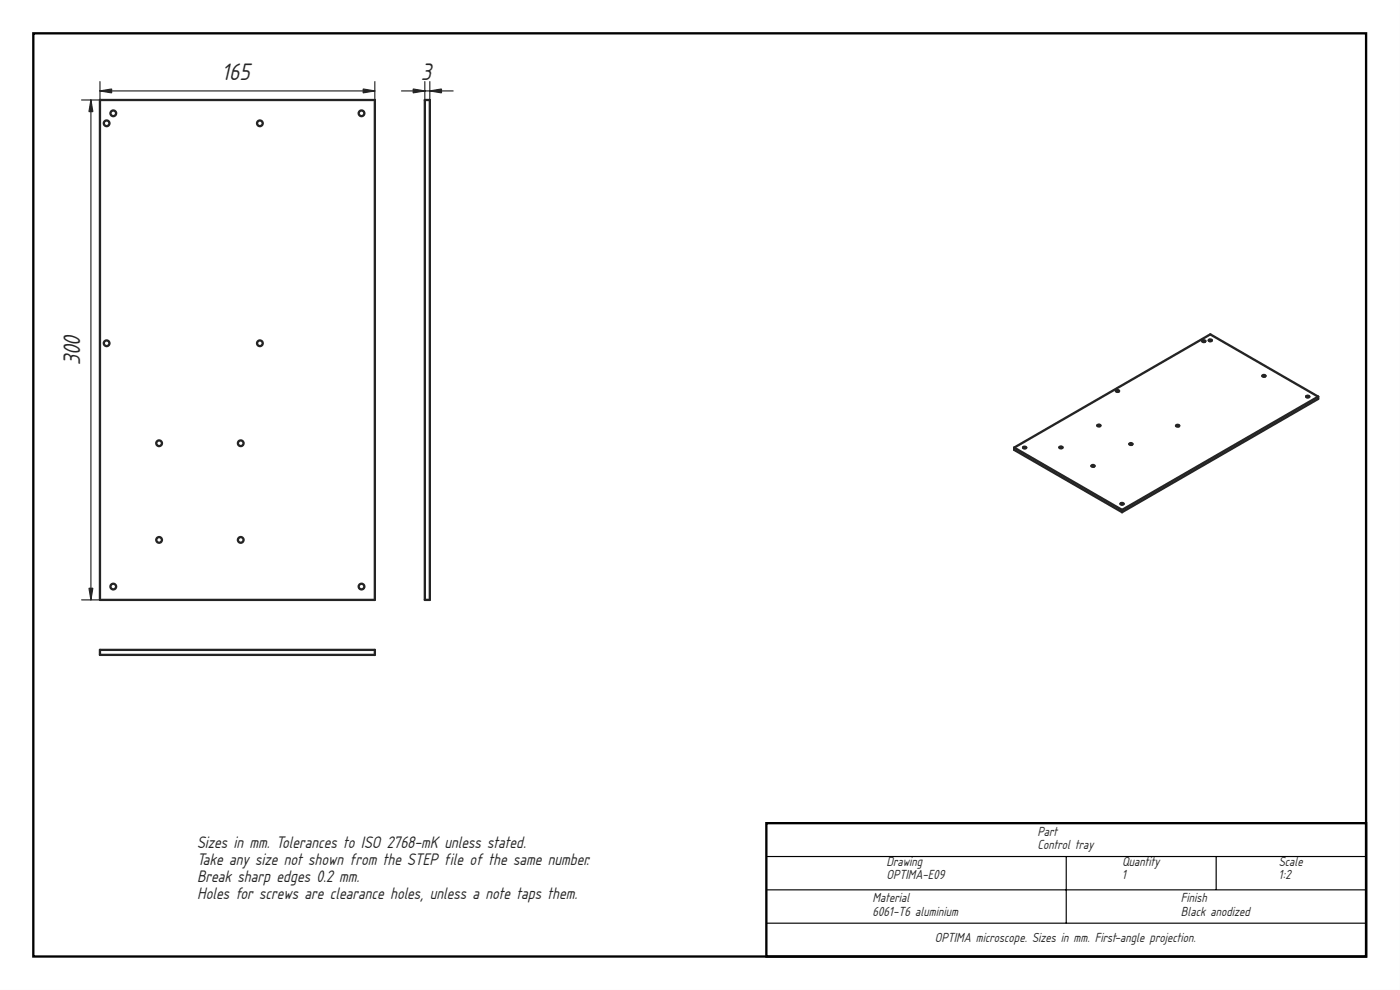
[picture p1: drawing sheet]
<svg xmlns="http://www.w3.org/2000/svg" width="420mm" height="297mm" viewBox="0 0 420 297" stroke-linecap="round" stroke-linejoin="round" font-family="sans-serif">
<path d="M0 0h420v297h-420zM0 0v297h420v-297z" fill="#000"/>
<path d="M10 10h400v277h-400zM230 247h180v40h-180z" fill="none" stroke="#000" stroke-width=".7" stroke-linecap="butt"/>
<path d="M230 257h180M320 257v20M365 257v10M230 267h180M230 277h180" fill="none" stroke="#000" stroke-width=".35"/>
<g fill="#fff">
<path d="M30 30h82.5v150h-82.5z" fill-rule="evenodd"/>
<circle cx="108.5" cy="34" r=".85"/>
<circle cx="108.5" cy="176" r=".85"/>
<circle cx="34" cy="34" r=".85"/>
<circle cx="78" cy="37" r=".85"/>
<circle cx="47.7" cy="162" r=".85"/>
<circle cx="32" cy="103" r=".85"/>
<circle cx="72.2" cy="133" r=".85"/>
<circle cx="72.2" cy="162" r=".85"/>
<circle cx="78" cy="103" r=".85"/>
<circle cx="34" cy="176" r=".85"/>
<circle cx="32" cy="37" r=".85"/>
<circle cx="47.7" cy="133" r=".85"/>
</g>
<g fill="none" stroke="#212529" stroke-width=".7">
<path d="M30 30h82.5v150h-82.5z"/>
<circle cx="32" cy="37" r=".85"/>
<circle cx="34" cy="34" r=".85"/>
<circle cx="78" cy="37" r=".85"/>
<circle cx="108.5" cy="34" r=".85"/>
<circle cx="32" cy="103" r=".85"/>
<circle cx="78" cy="103" r=".85"/>
<circle cx="47.7" cy="133" r=".85"/>
<circle cx="72.2" cy="133" r=".85"/>
<circle cx="34" cy="176" r=".85"/>
<circle cx="47.7" cy="162" r=".85"/>
<circle cx="72.2" cy="162" r=".85"/>
<circle cx="108.5" cy="176" r=".85"/>
</g>
<path d="M24.5 30h5.6M27.3 30v150M30 27.3h82.5M30 24.5v155.5M112.5 24.5v155.5M24.5 180h5.6" fill="none" stroke="#212529" stroke-width=".35"/>
<g fill="#212529" stroke="#212529" stroke-width=".35">
<path d="M109 26.7l3.5 .6-3.5 .6z"/>
<path d="M30 27.3l3.5-.6v1.2z"/>
<path d="M26.7 176.5h1.2l-.6 3.5z"/>
<path d="M27.3 30l.6 3.5h-1.2z"/>
</g>
<path d="M30 195h82.5v1.5h-82.5z" fill-rule="evenodd" fill="#fff"/>
<path d="M30 195h82.5v1.5h-82.5z" fill="none" stroke="#212529" stroke-width=".7"/>
<path d="M127.5 30h1.5v150h-1.5z" fill-rule="evenodd" fill="#fff"/>
<path d="M127.5 30h1.5v150h-1.5z" fill="none" stroke="#212529" stroke-width=".7"/>
<path d="M120.5 27.3h15.5M127.5 24.5v155.5M129 24.5v155.5" fill="none" stroke="#212529" stroke-width=".35"/>
<g fill="#212529" stroke="#212529" stroke-width=".35">
<path d="M129 27.3l3.5-.6v1.2z"/>
<path d="M124 26.7l3.5 .6-3.5 .6z"/>
</g>
<g fill="#fff">
<path d="M304.4 134.3l58.8-34 32.4 18.7v.7l-58.9 34-32.3-18.7z" fill-rule="evenodd"/>
<path d="M304.4 134.3l58.8-34 32.4 18.7-58.9 34z" fill-rule="evenodd"/>
<path d="M336.7 153l58.9-34v.7l-58.9 34z" fill-rule="evenodd"/>
<path d="M304.4 134.3l32.3 18.7v.7l-32.3-18.7z" fill-rule="evenodd"/>
<path d="M360.9 102.2h.8a.41 .41 0 0 1-.4 .5 .41 .41 0 0 1-.4-.5z" fill-rule="evenodd"/>
<path d="M318 134.1h.8a.41 .41 0 0 1-.4 .4 .41 .41 0 0 1-.4-.4z" fill-rule="evenodd"/>
<path d="M339 133.1h.8a.41 .41 0 0 1-.4 .4 .41 .41 0 0 1-.4-.4z" fill-rule="evenodd"/>
<path d="M378.9 112.6h.8a.41 .41 0 0 1-.4 .5 .41 .41 0 0 1-.4-.5z" fill-rule="evenodd"/>
<path d="M335 117.2h.8a.41 .41 0 0 1-.4 .4 .41 .41 0 0 1-.4-.4z" fill-rule="evenodd"/>
<path d="M353 127.6h.8a.41 .41 0 0 1-.4 .4 .41 .41 0 0 1-.4-.4z" fill-rule="evenodd"/>
<path d="M329.4 127.5h.8a.41 .41 0 0 1-.4 .5 .41 .41 0 0 1-.4-.5z" fill-rule="evenodd"/>
<path d="M307.1 134.2l.8-.1a.41 .41 0 0 1-.4 .5 .41 .41 0 0 1-.4-.4z" fill-rule="evenodd"/>
<path d="M362.8 102h.8a.41 .41 0 0 1-.4 .4 .41 .41 0 0 1-.4-.4z" fill-rule="evenodd"/>
<path d="M392 118.9h.9a.41 .41 0 0 1-.4 .4 .41 .41 0 0 1-.5-.4z" fill-rule="evenodd"/>
<path d="M327.6 139.7h.8a.41 .41 0 0 1-.4 .4 .41 .41 0 0 1-.4-.4z" fill-rule="evenodd"/>
<path d="M336.3 151.1l.8-.1a.41 .41 0 0 1-.4 .5 .41 .41 0 0 1-.4-.4z" fill-rule="evenodd"/>
</g>
<g fill="none" stroke="#212529" stroke-width=".7">
<path d="M335 117.2h.8a.41 .41 0 0 1-.4 .4 .41 .41 0 0 1-.4-.4zM360.9 102.2h.8a.41 .41 0 0 1-.4 .5 .41 .41 0 0 1-.4-.5zM362.8 102h.8a.41 .41 0 0 1-.4 .4 .41 .41 0 0 1-.4-.4zM378.9 112.6h.8a.41 .41 0 0 1-.4 .5 .41 .41 0 0 1-.4-.5zM392 118.9h.9a.41 .41 0 0 1-.4 .4 .41 .41 0 0 1-.5-.4zM395.6 119l-32.4-18.7-58.8 34M395.6 119l-58.9 34M395.6 119v.7l-58.9 34M304.4 134.3v.7l32.3 18.7M304.4 134.3l32.3 18.7M307.1 134.2l.8-.1a.41 .41 0 0 1-.4 .5 .41 .41 0 0 1-.4-.4zM318 134.1h.8a.41 .41 0 0 1-.4 .4 .41 .41 0 0 1-.4-.4z"/>
<path d="M327.6 139.7h.8a.41 .41 0 0 1-.4 .4 .41 .41 0 0 1-.4-.4zM329.4 127.5h.8a.41 .41 0 0 1-.4 .5 .41 .41 0 0 1-.4-.5zM339 133.1h.8a.41 .41 0 0 1-.4 .4 .41 .41 0 0 1-.4-.4zM353 127.6h.8a.41 .41 0 0 1-.4 .4 .41 .41 0 0 1-.4-.4zM336.3 151.1l.8-.1a.41 .41 0 0 1-.4 .5 .41 .41 0 0 1-.4-.4zM336.7 153v.7"/>
</g>
<g font-size="6.7" fill="#212529">
<text x="66.7" y="24.1">165</text>
<text x="126.4" y="24.1">3</text>
<text x="24.1" y="109.6" transform="rotate(-90 24.1 109.6)">300</text>
</g>
<g font-size="4.7" fill="#212529">
<text x="59.1" y="254.3">Sizes in mm. Tolerances to ISO 2768-mK unless stated.</text>
<text x="59.1" y="259.4">Take any size not shown from the STEP file of the same number.</text>
<text x="59.1" y="264.5">Break sharp edges 0.2 mm.</text>
<text x="59.1" y="269.6">Holes for screws are clearance holes, unless a note taps them.</text>
</g>
<g font-size="3.7" fill="#212529">
<text x="311.3" y="250.7">Part</text>
<text x="311.3" y="254.8">Control tray</text>
<text x="266" y="259.7">Drawing</text>
<text x="266" y="263.8">OPTIMA-E09</text>
<text x="336.7" y="259.7">Quantity</text>
<text x="336.7" y="263.8">1</text>
<text x="383.8" y="259.7">Scale</text>
<text x="383.8" y="263.8">1:2</text>
<text x="261.9" y="270.7">Material</text>
<text x="261.9" y="274.8">6061-T6 aluminium</text>
<text x="354.4" y="270.7">Finish</text>
<text x="354.4" y="274.8">Black anodized</text>
<text x="280.6" y="282.7">OPTIMA microscope. Sizes in mm. First-angle projection.</text>
</g>
</svg>
